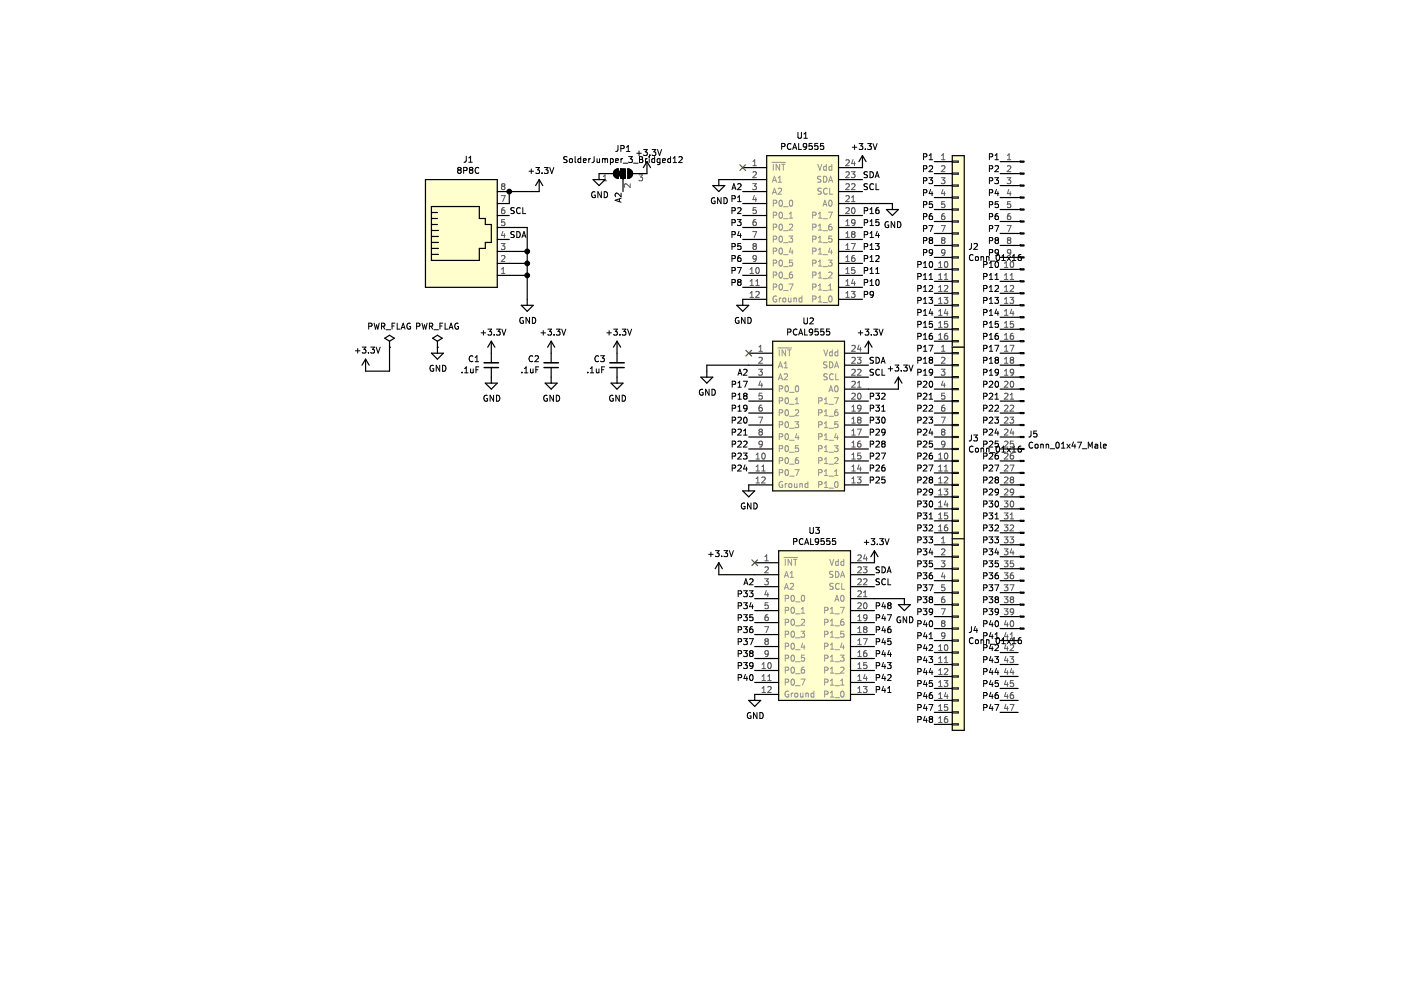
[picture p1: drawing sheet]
EESchema Schematic File Version 4
EELAYER 30 0
EELAYER END
$Descr A4 11693 8268
encoding utf-8
Sheet 1 1
Title ""
Date ""
Rev ""
Comp ""
Comment1 ""
Comment2 ""
Comment3 ""
Comment4 ""
$EndDescr
$Comp
L Beeper_Library:PCAL9555 U1
U 1 1
P 6700 1900
F 0 "U1" H 6700 2670 50  0000 C CNN
F 1 "PCAL9555" H 6700 2577 50  0000 C CNN
F 2 "Housings_SSOP:TSSOP-24_4.4x7.8mm_Pitch0.65mm" H 6900 1900 50  0001 C CNN
F 3 "" H 6900 1900 50  0001 C CNN
	1    6700 1900
	1    0    0    -1  
$EndComp
$Comp
L Beeper_Library:PCAL9555 U2
U 1 1
P 6750 3450
F 0 "U2" H 6750 4220 50  0000 C CNN
F 1 "PCAL9555" H 6750 4127 50  0000 C CNN
F 2 "Housings_SSOP:TSSOP-24_4.4x7.8mm_Pitch0.65mm" H 6950 3450 50  0001 C CNN
F 3 "" H 6950 3450 50  0001 C CNN
	1    6750 3450
	1    0    0    -1  
$EndComp
$Comp
L Beeper_Library:PCAL9555 U3
U 1 1
P 6800 5200
F 0 "U3" H 6800 5970 50  0000 C CNN
F 1 "PCAL9555" H 6800 5877 50  0000 C CNN
F 2 "Housings_SSOP:TSSOP-24_4.4x7.8mm_Pitch0.65mm" H 7000 5200 50  0001 C CNN
F 3 "" H 7000 5200 50  0001 C CNN
	1    6800 5200
	1    0    0    -1  
$EndComp
$Comp
L Connector_Generic:Conn_01x16 J2
U 1 1
P 8000 2050
F 0 "J2" H 8080 2042 50  0000 L CNN
F 1 "Conn_01x16" H 8080 1949 50  0000 L CNN
F 2 "Pin_Headers:Pin_Header_Straight_1x16_Pitch2.54mm" H 8000 2050 50  0001 C CNN
F 3 "~" H 8000 2050 50  0001 C CNN
	1    8000 2050
	1    0    0    -1  
$EndComp
$Comp
L Connector_Generic:Conn_01x16 J3
U 1 1
P 8000 3650
F 0 "J3" H 8080 3642 50  0000 L CNN
F 1 "Conn_01x16" H 8080 3549 50  0000 L CNN
F 2 "Pin_Headers:Pin_Header_Straight_1x16_Pitch2.54mm" H 8000 3650 50  0001 C CNN
F 3 "~" H 8000 3650 50  0001 C CNN
	1    8000 3650
	1    0    0    -1  
$EndComp
$Comp
L Connector_Generic:Conn_01x16 J4
U 1 1
P 8000 5250
F 0 "J4" H 8080 5242 50  0000 L CNN
F 1 "Conn_01x16" H 8080 5149 50  0000 L CNN
F 2 "Pin_Headers:Pin_Header_Straight_1x16_Pitch2.54mm" H 8000 5250 50  0001 C CNN
F 3 "~" H 8000 5250 50  0001 C CNN
	1    8000 5250
	1    0    0    -1  
$EndComp
$Comp
L power:+3.3V #PWR0101
U 1 1
P 4500 1600
F 0 "#PWR0101" H 4500 1450 50  0001 C CNN
F 1 "+3.3V" H 4515 1776 50  0000 C CNN
F 2 "" H 4500 1600 50  0001 C CNN
F 3 "" H 4500 1600 50  0001 C CNN
	1    4500 1600
	1    0    0    -1  
$EndComp
$Comp
L power:GND #PWR0102
U 1 1
P 4400 2500
F 0 "#PWR0102" H 4400 2250 50  0001 C CNN
F 1 "GND" H 4405 2324 50  0000 C CNN
F 2 "" H 4400 2500 50  0001 C CNN
F 3 "" H 4400 2500 50  0001 C CNN
	1    4400 2500
	1    0    0    -1  
$EndComp
$Comp
L power:GND #PWR0103
U 1 1
P 6200 2500
F 0 "#PWR0103" H 6200 2250 50  0001 C CNN
F 1 "GND" H 6205 2324 50  0000 C CNN
F 2 "" H 6200 2500 50  0001 C CNN
F 3 "" H 6200 2500 50  0001 C CNN
	1    6200 2500
	1    0    0    -1  
$EndComp
$Comp
L power:GND #PWR0104
U 1 1
P 6250 4050
F 0 "#PWR0104" H 6250 3800 50  0001 C CNN
F 1 "GND" H 6255 3874 50  0000 C CNN
F 2 "" H 6250 4050 50  0001 C CNN
F 3 "" H 6250 4050 50  0001 C CNN
	1    6250 4050
	1    0    0    -1  
$EndComp
$Comp
L power:GND #PWR0105
U 1 1
P 6300 5800
F 0 "#PWR0105" H 6300 5550 50  0001 C CNN
F 1 "GND" H 6305 5624 50  0000 C CNN
F 2 "" H 6300 5800 50  0001 C CNN
F 3 "" H 6300 5800 50  0001 C CNN
	1    6300 5800
	1    0    0    -1  
$EndComp
$Comp
L power:+3.3V #PWR0106
U 1 1
P 7200 1400
F 0 "#PWR0106" H 7200 1250 50  0001 C CNN
F 1 "+3.3V" H 7215 1576 50  0000 C CNN
F 2 "" H 7200 1400 50  0001 C CNN
F 3 "" H 7200 1400 50  0001 C CNN
	1    7200 1400
	1    0    0    -1  
$EndComp
$Comp
L power:+3.3V #PWR0107
U 1 1
P 7250 2950
F 0 "#PWR0107" H 7250 2800 50  0001 C CNN
F 1 "+3.3V" H 7265 3126 50  0000 C CNN
F 2 "" H 7250 2950 50  0001 C CNN
F 3 "" H 7250 2950 50  0001 C CNN
	1    7250 2950
	1    0    0    -1  
$EndComp
$Comp
L power:+3.3V #PWR0108
U 1 1
P 7300 4700
F 0 "#PWR0108" H 7300 4550 50  0001 C CNN
F 1 "+3.3V" H 7315 4876 50  0000 C CNN
F 2 "" H 7300 4700 50  0001 C CNN
F 3 "" H 7300 4700 50  0001 C CNN
	1    7300 4700
	1    0    0    -1  
$EndComp
Text Label 4250 1800 0    50   ~ 0
SCL
Text Label 7200 1600 0    50   ~ 0
SCL
Text Label 7250 3150 0    50   ~ 0
SCL
Text Label 7300 4900 0    50   ~ 0
SCL
Text Label 4250 2000 0    50   ~ 0
SDA
Text Label 7200 1500 0    50   ~ 0
SDA
Text Label 7250 3050 0    50   ~ 0
SDA
Text Label 7300 4800 0    50   ~ 0
SDA
NoConn ~ 6200 1400
NoConn ~ 6250 2950
NoConn ~ 6300 4700
$Comp
L Jumper:SolderJumper_3_Bridged12 JP1
U 1 1
P 5200 1450
F 0 "JP1" H 5200 1660 50  0000 C CNN
F 1 "SolderJumper_3_Bridged12" H 5200 1567 50  0000 C CNN
F 2 "SparkFun:SMT-JUMPER_3_NO_SILK" H 5200 1450 50  0001 C CNN
F 3 "~" H 5200 1450 50  0001 C CNN
	1    5200 1450
	1    0    0    -1  
$EndComp
$Comp
L power:GND #PWR0109
U 1 1
P 5000 1450
F 0 "#PWR0109" H 5000 1200 50  0001 C CNN
F 1 "GND" H 5005 1274 50  0000 C CNN
F 2 "" H 5000 1450 50  0001 C CNN
F 3 "" H 5000 1450 50  0001 C CNN
	1    5000 1450
	1    0    0    -1  
$EndComp
$Comp
L power:+3.3V #PWR0110
U 1 1
P 5400 1450
F 0 "#PWR0110" H 5400 1300 50  0001 C CNN
F 1 "+3.3V" H 5415 1626 50  0000 C CNN
F 2 "" H 5400 1450 50  0001 C CNN
F 3 "" H 5400 1450 50  0001 C CNN
	1    5400 1450
	1    0    0    -1  
$EndComp
Text Label 5200 1600 3    50   ~ 0
A2
$Comp
L power:GND #PWR0111
U 1 1
P 6000 1500
F 0 "#PWR0111" H 6000 1250 50  0001 C CNN
F 1 "GND" H 6005 1324 50  0000 C CNN
F 2 "" H 6000 1500 50  0001 C CNN
F 3 "" H 6000 1500 50  0001 C CNN
	1    6000 1500
	1    0    0    -1  
$EndComp
$Comp
L power:+3.3V #PWR0112
U 1 1
P 6000 4800
F 0 "#PWR0112" H 6000 4650 50  0001 C CNN
F 1 "+3.3V" H 6015 4976 50  0000 C CNN
F 2 "" H 6000 4800 50  0001 C CNN
F 3 "" H 6000 4800 50  0001 C CNN
	1    6000 4800
	1    0    0    -1  
$EndComp
Wire Wire Line
	6200 1500 6000 1500
Text Label 6200 1600 2    50   ~ 0
A2
Text Label 6250 3150 2    50   ~ 0
A2
$Comp
L power:+3.3V #PWR0113
U 1 1
P 7500 3250
F 0 "#PWR0113" H 7500 3100 50  0001 C CNN
F 1 "+3.3V" H 7515 3426 50  0000 C CNN
F 2 "" H 7500 3250 50  0001 C CNN
F 3 "" H 7500 3250 50  0001 C CNN
	1    7500 3250
	1    0    0    -1  
$EndComp
Wire Wire Line
	7500 3250 7250 3250
$Comp
L power:GND #PWR0114
U 1 1
P 7450 1700
F 0 "#PWR0114" H 7450 1450 50  0001 C CNN
F 1 "GND" H 7455 1524 50  0000 C CNN
F 2 "" H 7450 1700 50  0001 C CNN
F 3 "" H 7450 1700 50  0001 C CNN
	1    7450 1700
	1    0    0    -1  
$EndComp
Wire Wire Line
	7450 1700 7200 1700
$Comp
L power:GND #PWR0115
U 1 1
P 5900 3100
F 0 "#PWR0115" H 5900 2850 50  0001 C CNN
F 1 "GND" H 5905 2924 50  0000 C CNN
F 2 "" H 5900 3100 50  0001 C CNN
F 3 "" H 5900 3100 50  0001 C CNN
	1    5900 3100
	1    0    0    -1  
$EndComp
Wire Wire Line
	6250 3050 5900 3050
Wire Wire Line
	5900 3050 5900 3100
$Comp
L power:GND #PWR0116
U 1 1
P 7550 5000
F 0 "#PWR0116" H 7550 4750 50  0001 C CNN
F 1 "GND" H 7555 4824 50  0000 C CNN
F 2 "" H 7550 5000 50  0001 C CNN
F 3 "" H 7550 5000 50  0001 C CNN
	1    7550 5000
	1    0    0    -1  
$EndComp
Wire Wire Line
	7550 5000 7300 5000
Wire Wire Line
	6300 4800 6000 4800
Text Label 6300 4900 2    50   ~ 0
A2
Text Label 6200 1700 2    50   ~ 0
P1
Text Label 6200 1800 2    50   ~ 0
P2
Text Label 6200 1900 2    50   ~ 0
P3
Text Label 6200 2000 2    50   ~ 0
P4
Text Label 6200 2100 2    50   ~ 0
P5
Text Label 6200 2200 2    50   ~ 0
P6
Text Label 6200 2300 2    50   ~ 0
P7
Text Label 6200 2400 2    50   ~ 0
P8
Text Label 7200 2500 0    50   ~ 0
P9
Text Label 7200 2400 0    50   ~ 0
P10
Text Label 7200 2300 0    50   ~ 0
P11
Text Label 7200 2200 0    50   ~ 0
P12
Text Label 7200 2100 0    50   ~ 0
P13
Text Label 7200 2000 0    50   ~ 0
P14
Text Label 7200 1900 0    50   ~ 0
P15
Text Label 7200 1800 0    50   ~ 0
P16
Text Label 7250 4050 0    50   ~ 0
P25
Text Label 7250 3950 0    50   ~ 0
P26
Text Label 7250 3850 0    50   ~ 0
P27
Text Label 7250 3750 0    50   ~ 0
P28
Text Label 7250 3650 0    50   ~ 0
P29
Text Label 7250 3550 0    50   ~ 0
P30
Text Label 7250 3450 0    50   ~ 0
P31
Text Label 7250 3350 0    50   ~ 0
P32
Text Label 7300 5800 0    50   ~ 0
P41
Text Label 7300 5700 0    50   ~ 0
P42
Text Label 7300 5600 0    50   ~ 0
P43
Text Label 7300 5500 0    50   ~ 0
P44
Text Label 7300 5400 0    50   ~ 0
P45
Text Label 7300 5300 0    50   ~ 0
P46
Text Label 7300 5200 0    50   ~ 0
P47
Text Label 7300 5100 0    50   ~ 0
P48
Text Label 6250 3250 2    50   ~ 0
P17
Text Label 6250 3350 2    50   ~ 0
P18
Text Label 6250 3450 2    50   ~ 0
P19
Text Label 6250 3550 2    50   ~ 0
P20
Text Label 6250 3650 2    50   ~ 0
P21
Text Label 6250 3750 2    50   ~ 0
P22
Text Label 6250 3850 2    50   ~ 0
P23
Text Label 6250 3950 2    50   ~ 0
P24
Text Label 6300 5000 2    50   ~ 0
P33
Text Label 6300 5100 2    50   ~ 0
P34
Text Label 6300 5200 2    50   ~ 0
P35
Text Label 6300 5300 2    50   ~ 0
P36
Text Label 6300 5400 2    50   ~ 0
P37
Text Label 6300 5500 2    50   ~ 0
P38
Text Label 6300 5600 2    50   ~ 0
P39
Text Label 6300 5700 2    50   ~ 0
P40
Text Label 7800 1350 2    50   ~ 0
P1
Text Label 7800 1450 2    50   ~ 0
P2
Text Label 7800 1550 2    50   ~ 0
P3
Text Label 7800 1650 2    50   ~ 0
P4
Text Label 7800 1750 2    50   ~ 0
P5
Text Label 7800 1850 2    50   ~ 0
P6
Text Label 7800 1950 2    50   ~ 0
P7
Text Label 7800 2050 2    50   ~ 0
P8
Text Label 7800 2150 2    50   ~ 0
P9
Text Label 7800 2250 2    50   ~ 0
P10
Text Label 7800 2350 2    50   ~ 0
P11
Text Label 7800 2450 2    50   ~ 0
P12
Text Label 7800 2550 2    50   ~ 0
P13
Text Label 7800 2650 2    50   ~ 0
P14
Text Label 7800 2750 2    50   ~ 0
P15
Text Label 7800 2850 2    50   ~ 0
P16
Text Label 7800 2950 2    50   ~ 0
P17
Text Label 7800 3050 2    50   ~ 0
P18
Text Label 7800 3150 2    50   ~ 0
P19
Text Label 7800 3250 2    50   ~ 0
P20
Text Label 7800 3350 2    50   ~ 0
P21
Text Label 7800 3450 2    50   ~ 0
P22
Text Label 7800 3550 2    50   ~ 0
P23
Text Label 7800 3650 2    50   ~ 0
P24
Text Label 7800 3750 2    50   ~ 0
P25
Text Label 7800 3850 2    50   ~ 0
P26
Text Label 7800 3950 2    50   ~ 0
P27
Text Label 7800 4050 2    50   ~ 0
P28
Text Label 7800 4150 2    50   ~ 0
P29
Text Label 7800 4250 2    50   ~ 0
P30
Text Label 7800 4350 2    50   ~ 0
P31
Text Label 7800 4450 2    50   ~ 0
P32
Text Label 7800 4550 2    50   ~ 0
P33
Text Label 7800 4650 2    50   ~ 0
P34
Text Label 7800 4750 2    50   ~ 0
P35
Text Label 7800 4850 2    50   ~ 0
P36
Text Label 7800 4950 2    50   ~ 0
P37
Text Label 7800 5050 2    50   ~ 0
P38
Text Label 7800 5150 2    50   ~ 0
P39
Text Label 7800 5250 2    50   ~ 0
P40
Text Label 7800 5350 2    50   ~ 0
P41
Text Label 7800 5450 2    50   ~ 0
P42
Text Label 7800 5550 2    50   ~ 0
P43
Text Label 7800 5650 2    50   ~ 0
P44
Text Label 7800 5750 2    50   ~ 0
P45
Text Label 7800 5850 2    50   ~ 0
P46
Text Label 7800 5950 2    50   ~ 0
P47
Text Label 7800 6050 2    50   ~ 0
P48
Text Label 8350 1350 2    50   ~ 0
P1
Text Label 8350 1450 2    50   ~ 0
P2
Text Label 8350 1550 2    50   ~ 0
P3
Text Label 8350 1650 2    50   ~ 0
P4
Text Label 8350 1750 2    50   ~ 0
P5
Text Label 8350 1850 2    50   ~ 0
P6
Text Label 8350 1950 2    50   ~ 0
P7
Text Label 8350 2050 2    50   ~ 0
P8
Text Label 8350 2150 2    50   ~ 0
P9
Text Label 8350 2250 2    50   ~ 0
P10
Text Label 8350 2350 2    50   ~ 0
P11
Text Label 8350 2450 2    50   ~ 0
P12
Text Label 8350 2550 2    50   ~ 0
P13
Text Label 8350 2650 2    50   ~ 0
P14
Text Label 8350 2750 2    50   ~ 0
P15
Text Label 8350 2850 2    50   ~ 0
P16
Text Label 8350 2950 2    50   ~ 0
P17
Text Label 8350 3050 2    50   ~ 0
P18
Text Label 8350 3150 2    50   ~ 0
P19
Text Label 8350 3250 2    50   ~ 0
P20
Text Label 8350 3350 2    50   ~ 0
P21
Text Label 8350 3450 2    50   ~ 0
P22
Text Label 8350 3550 2    50   ~ 0
P23
Text Label 8350 3650 2    50   ~ 0
P24
Text Label 8350 3750 2    50   ~ 0
P25
Text Label 8350 3850 2    50   ~ 0
P26
Text Label 8350 3950 2    50   ~ 0
P27
Text Label 8350 4050 2    50   ~ 0
P28
Text Label 8350 4150 2    50   ~ 0
P29
Text Label 8350 4250 2    50   ~ 0
P30
Text Label 8350 4350 2    50   ~ 0
P31
Text Label 8350 4450 2    50   ~ 0
P32
Text Label 8350 4550 2    50   ~ 0
P33
Text Label 8350 4650 2    50   ~ 0
P34
Text Label 8350 4750 2    50   ~ 0
P35
Text Label 8350 4850 2    50   ~ 0
P36
Text Label 8350 4950 2    50   ~ 0
P37
Text Label 8350 5050 2    50   ~ 0
P38
Text Label 8350 5150 2    50   ~ 0
P39
Text Label 8350 5250 2    50   ~ 0
P40
Text Label 8350 5350 2    50   ~ 0
P41
Text Label 8350 5450 2    50   ~ 0
P42
Text Label 8350 5550 2    50   ~ 0
P43
Text Label 8350 5650 2    50   ~ 0
P44
Text Label 8350 5750 2    50   ~ 0
P45
$Comp
L Beeper_Library:Conn_01x47_Male J5
U 1 1
P 8550 3250
F 0 "J5" H 8522 2875 50  0000 R CNN
F 1 "Conn_01x47_Male" H 8522 2782 50  0000 R CNN
F 2 "beeper:elco-47" H 8550 3250 50  0001 C CNN
F 3 "~" H 8550 3250 50  0001 C CNN
	1    8550 3250
	-1   0    0    -1  
$EndComp
Text Label 8350 5850 2    50   ~ 0
P46
Text Label 8350 5950 2    50   ~ 0
P47
$Comp
L Device:C_Small C1
U 1 1
P 4100 3050
F 0 "C1" H 4008 3003 50  0000 R CNN
F 1 ".1uF" H 4008 3096 50  0000 R CNN
F 2 "Capacitors_ThroughHole:C_Disc_D3.0mm_W2.0mm_P2.50mm" H 4100 3050 50  0001 C CNN
F 3 "~" H 4100 3050 50  0001 C CNN
	1    4100 3050
	1    0    0    1   
$EndComp
$Comp
L Device:C_Small C2
U 1 1
P 4600 3050
F 0 "C2" H 4508 3003 50  0000 R CNN
F 1 ".1uF" H 4508 3096 50  0000 R CNN
F 2 "Capacitors_ThroughHole:C_Disc_D3.0mm_W2.0mm_P2.50mm" H 4600 3050 50  0001 C CNN
F 3 "~" H 4600 3050 50  0001 C CNN
	1    4600 3050
	1    0    0    1   
$EndComp
$Comp
L Device:C_Small C3
U 1 1
P 5150 3050
F 0 "C3" H 5058 3003 50  0000 R CNN
F 1 ".1uF" H 5058 3096 50  0000 R CNN
F 2 "Capacitors_ThroughHole:C_Disc_D3.0mm_W2.0mm_P2.50mm" H 5150 3050 50  0001 C CNN
F 3 "~" H 5150 3050 50  0001 C CNN
	1    5150 3050
	1    0    0    1   
$EndComp
$Comp
L power:GND #PWR0117
U 1 1
P 4100 3150
F 0 "#PWR0117" H 4100 2900 50  0001 C CNN
F 1 "GND" H 4105 2974 50  0000 C CNN
F 2 "" H 4100 3150 50  0001 C CNN
F 3 "" H 4100 3150 50  0001 C CNN
	1    4100 3150
	1    0    0    -1  
$EndComp
$Comp
L power:GND #PWR0118
U 1 1
P 4600 3150
F 0 "#PWR0118" H 4600 2900 50  0001 C CNN
F 1 "GND" H 4605 2974 50  0000 C CNN
F 2 "" H 4600 3150 50  0001 C CNN
F 3 "" H 4600 3150 50  0001 C CNN
	1    4600 3150
	1    0    0    -1  
$EndComp
$Comp
L power:GND #PWR0119
U 1 1
P 5150 3150
F 0 "#PWR0119" H 5150 2900 50  0001 C CNN
F 1 "GND" H 5155 2974 50  0000 C CNN
F 2 "" H 5150 3150 50  0001 C CNN
F 3 "" H 5150 3150 50  0001 C CNN
	1    5150 3150
	1    0    0    -1  
$EndComp
$Comp
L power:+3.3V #PWR0120
U 1 1
P 4100 2950
F 0 "#PWR0120" H 4100 2800 50  0001 C CNN
F 1 "+3.3V" H 4115 3126 50  0000 C CNN
F 2 "" H 4100 2950 50  0001 C CNN
F 3 "" H 4100 2950 50  0001 C CNN
	1    4100 2950
	1    0    0    -1  
$EndComp
$Comp
L power:+3.3V #PWR0121
U 1 1
P 4600 2950
F 0 "#PWR0121" H 4600 2800 50  0001 C CNN
F 1 "+3.3V" H 4615 3126 50  0000 C CNN
F 2 "" H 4600 2950 50  0001 C CNN
F 3 "" H 4600 2950 50  0001 C CNN
	1    4600 2950
	1    0    0    -1  
$EndComp
$Comp
L power:+3.3V #PWR0122
U 1 1
P 5150 2950
F 0 "#PWR0122" H 5150 2800 50  0001 C CNN
F 1 "+3.3V" H 5165 3126 50  0000 C CNN
F 2 "" H 5150 2950 50  0001 C CNN
F 3 "" H 5150 2950 50  0001 C CNN
	1    5150 2950
	1    0    0    -1  
$EndComp
$Comp
L power:PWR_FLAG #FLG0101
U 1 1
P 3250 2900
F 0 "#FLG0101" H 3250 2975 50  0001 C CNN
F 1 "PWR_FLAG" H 3250 3076 50  0000 C CNN
F 2 "" H 3250 2900 50  0001 C CNN
F 3 "~" H 3250 2900 50  0001 C CNN
	1    3250 2900
	1    0    0    -1  
$EndComp
$Comp
L power:PWR_FLAG #FLG0102
U 1 1
P 3650 2900
F 0 "#FLG0102" H 3650 2975 50  0001 C CNN
F 1 "PWR_FLAG" H 3650 3076 50  0000 C CNN
F 2 "" H 3650 2900 50  0001 C CNN
F 3 "~" H 3650 2900 50  0001 C CNN
	1    3650 2900
	1    0    0    -1  
$EndComp
$Comp
L power:GND #PWR0123
U 1 1
P 3650 2900
F 0 "#PWR0123" H 3650 2650 50  0001 C CNN
F 1 "GND" H 3655 2724 50  0000 C CNN
F 2 "" H 3650 2900 50  0001 C CNN
F 3 "" H 3650 2900 50  0001 C CNN
	1    3650 2900
	1    0    0    -1  
$EndComp
$Comp
L power:+3.3V #PWR0124
U 1 1
P 3050 3100
F 0 "#PWR0124" H 3050 2950 50  0001 C CNN
F 1 "+3.3V" H 3065 3276 50  0000 C CNN
F 2 "" H 3050 3100 50  0001 C CNN
F 3 "" H 3050 3100 50  0001 C CNN
	1    3050 3100
	1    0    0    -1  
$EndComp
Wire Wire Line
	3250 2900 3250 3100
Wire Wire Line
	3250 3100 3050 3100
$Comp
L Connector:8P8C J1
U 1 1
P 3850 2000
F 0 "J1" H 3908 2670 50  0000 C CNN
F 1 "8P8C" H 3908 2577 50  0000 C CNN
F 2 "SparkFun:RJ45-8" V 3850 2025 50  0001 C CNN
F 3 "~" V 3850 2025 50  0001 C CNN
	1    3850 2000
	1    0    0    -1  
$EndComp
Wire Wire Line
	4400 2300 4400 2500
Wire Wire Line
	4500 1600 4250 1600
Connection ~ 4250 1600
Wire Wire Line
	4250 2300 4400 2300
Wire Wire Line
	4400 2300 4400 2200
Wire Wire Line
	4400 2200 4250 2200
Connection ~ 4400 2300
Wire Wire Line
	4400 2200 4400 2100
Wire Wire Line
	4400 2100 4250 2100
Connection ~ 4400 2200
Wire Wire Line
	4400 2100 4400 1900
Wire Wire Line
	4400 1900 4250 1900
Connection ~ 4400 2100
Wire Wire Line
	4250 1600 4250 1700
$EndSCHEMATC
